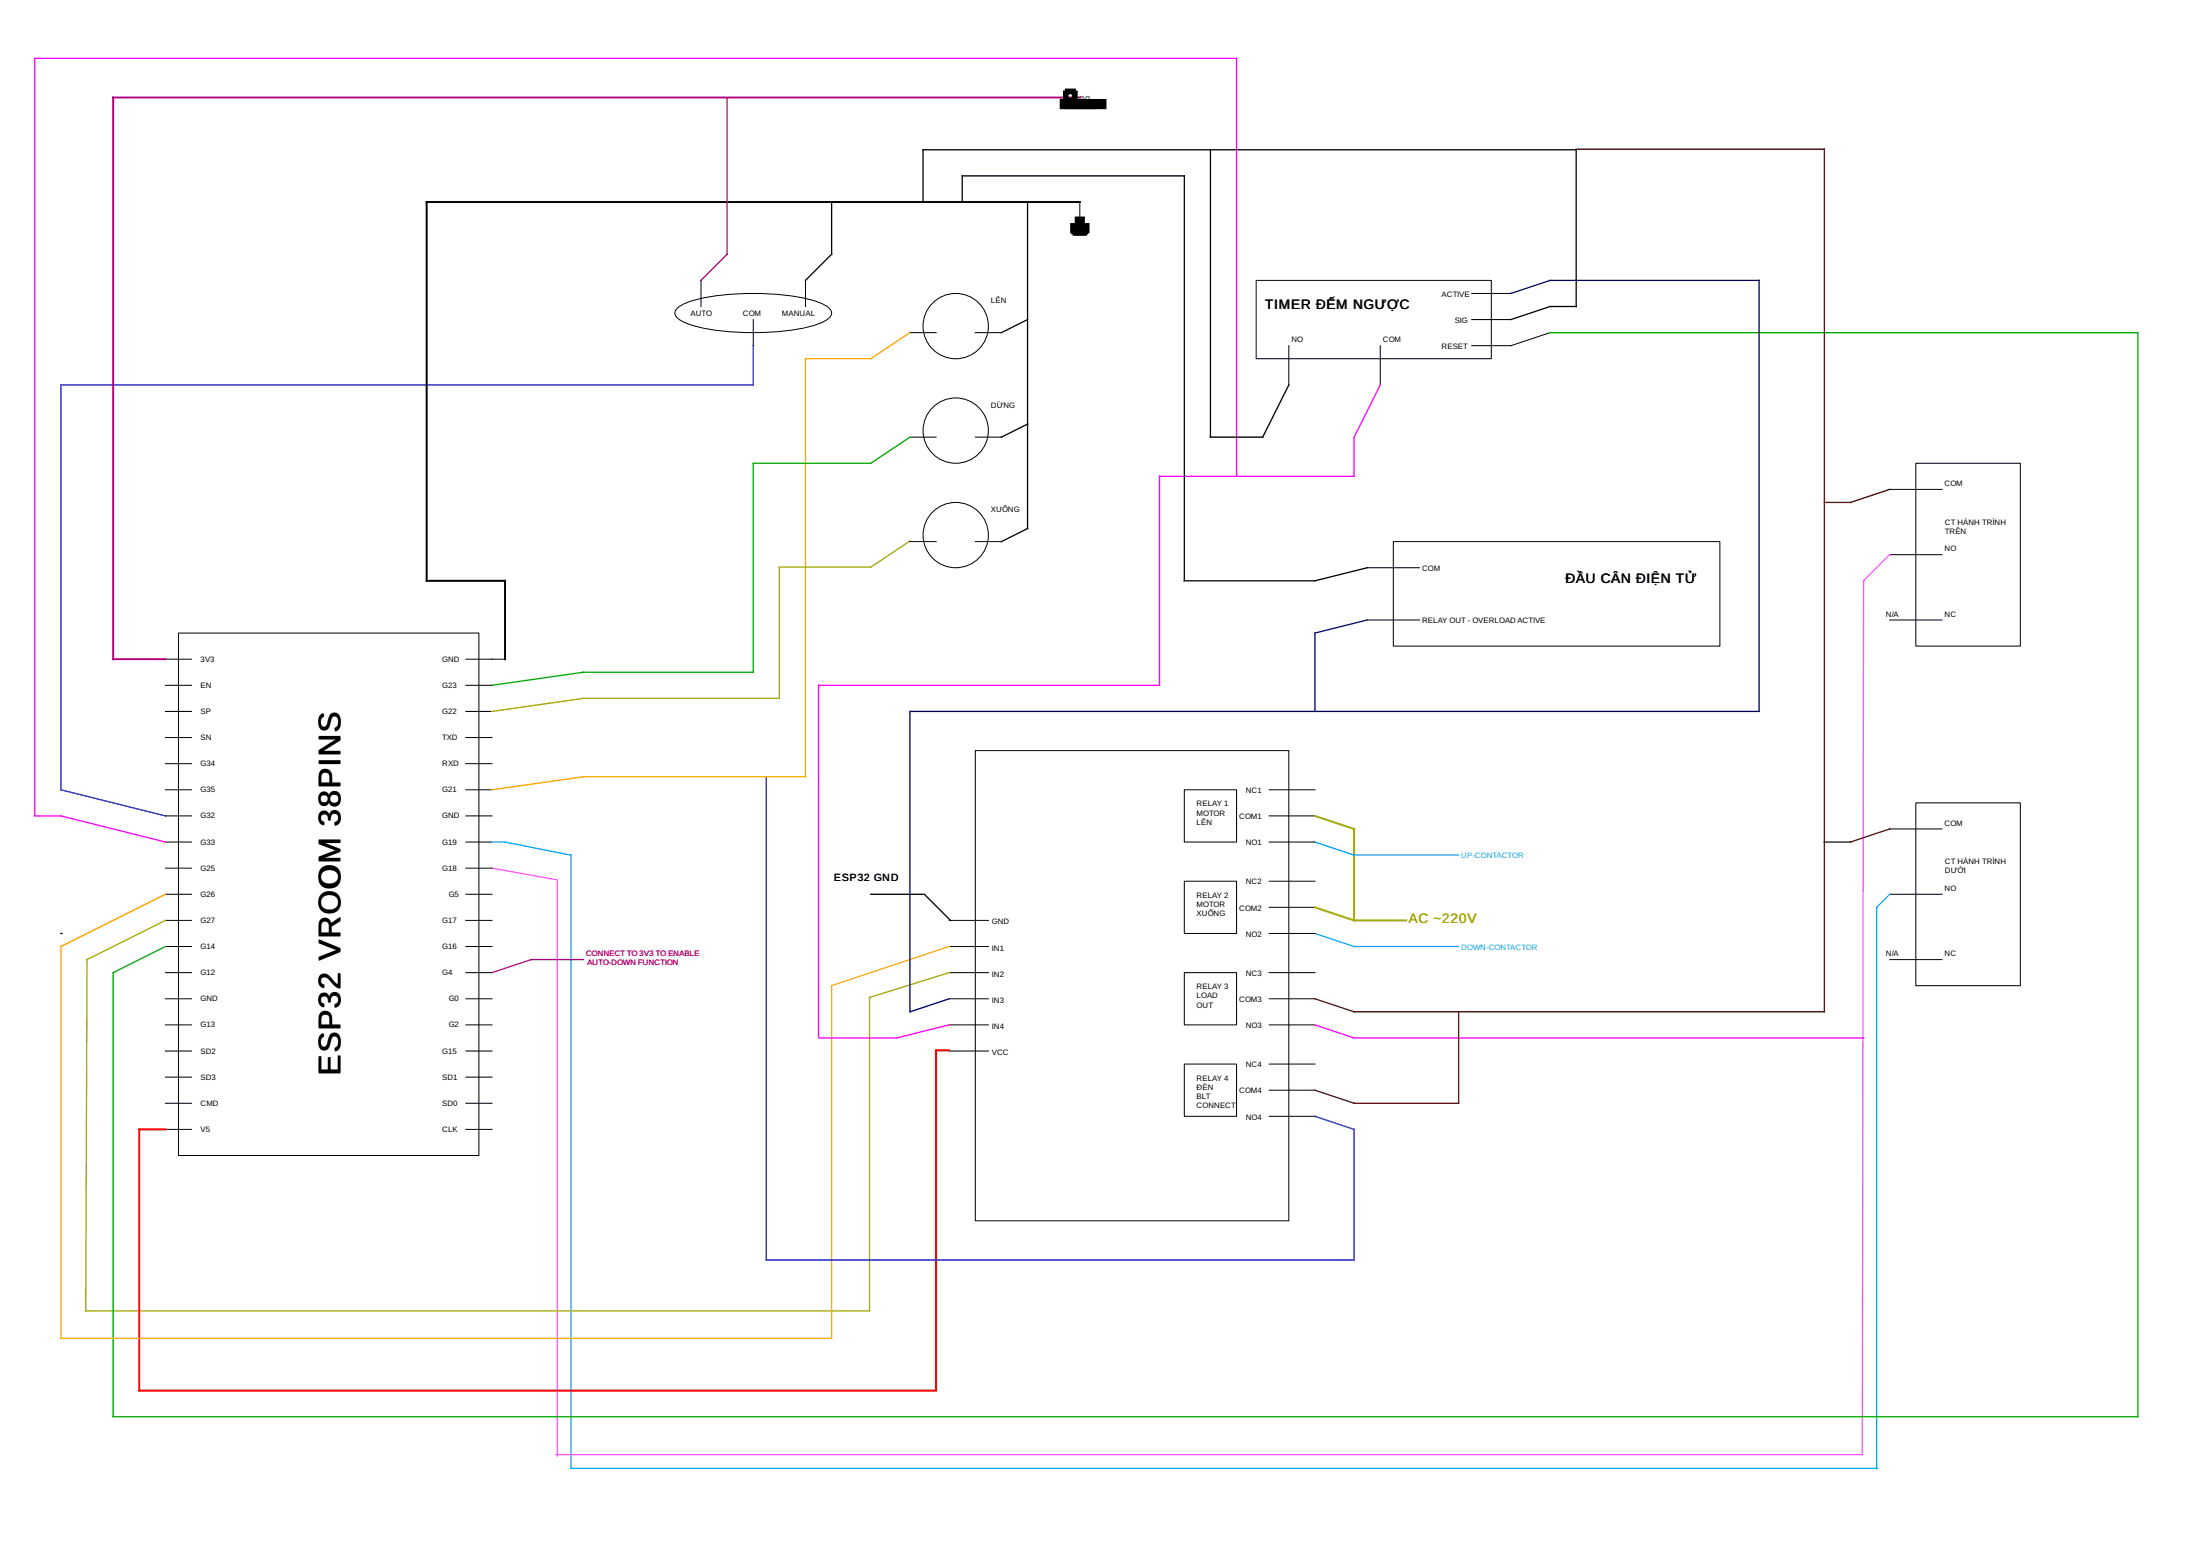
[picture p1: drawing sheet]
<svg xmlns="http://www.w3.org/2000/svg" width="297mm" height="210mm" viewBox="0 0 297 210" stroke-linecap="round" stroke-linejoin="round" font-family="sans-serif">
<path d="M186.4 52l-3.6 7v5.3h-26.2v28.2M167 64.3v-56.4h-162.3v102.2h3.5l14.1 3.6M156.4 92.5h-45.9v47.4M128.2 138.3l-7.1 1.8h-10.6M177.5 138.3l5.3 1.8h68.8" fill="none" stroke="#f0f" stroke-width=".18"/>
<path d="M177.5 110.1l5.3 1.8v12.3M177.5 122.5l5.3 1.7M182.8 124.2h7.1" fill="none" stroke="#aa0" stroke-width=".26"/>
<path d="M212.8 20.1h33.5v47.6M255.1 66.1l-5.2 1.7h-3.6v68.8h-63.5l-5.3-1.8M255.1 111.9l-5.2 1.8h-3.6M196.9 136.6v12.3h-14.1l-5.3-1.7" fill="none" stroke="#500" stroke-width=".18"/>
<path d="M66.4 113.7h1.8l8.8 1.7M77.1 115.3v82.9h176.4M177.5 113.7l5.3 1.7h14.1M177.5 126l5.3 1.8h14.1M255.1 120.7l-1.7 1.8v75.8" fill="none" stroke="#0af" stroke-width=".18"/>
<path d="M112.3 27.3v7l-3.5 3.5M124.6 27.3v-7.1h88.2v21.2h-3.5l-5.3 1.7M129.9 27.3v-3.6h30v54.7h17.6l7.1-1.8M138.7 27.3v44l-3.5 1.8M163.4 20.2v38.8h7.1l3.5-7M138.7 43.1l-3.5 1.8M138.7 57.2l-3.5 1.8M8.2 126h.1M117.6 120.7h7M124.8 120.7l3.5 3.5" fill="none" stroke="#000" stroke-width=".18"/>
<g fill="none" stroke="#000" stroke-width=".14">
<path d="M94.6 37.8v3.6M108.8 37.8v3.6M145.8 27.3v3.5M169.6 37.8h31.8v10.6h-31.8zM198.7 39.6h5.3M91.6 41.5a12.5 12.5 0 0 1 5.6-1.6 36.4 36.4 0 0 1 12.5 .6 4.4 4.4 0 0 1 2.5 1.4l.1 .4a2.15 2.15 0 0 1-1.7 1.4 30.8 30.8 0 0 1-12 1.1 18.4 18.4 0 0 1-6.5-1.4l-.5-.4a.88 .88 0 0 1 0-1.5zM101.7 43.1v3.6M122.9 59h3.5M122.9 44.9h3.5M131.7 59h3.5M131.7 44.9h3.5M174 46.7v5.3"/>
<path d="M186.4 46.7v5.3M198.7 43.1h5.3M209.3 44.9l-5.3 1.8h-5.3M122.9 73.1h3.5M131.7 73.1h3.5M184.6 76.6h7.1M188.1 73.1h44.1v14.1h-44.1zM255.1 74.9h7.1M255.1 66.1h7.1M258.7 62.5h14.1v24.7h-14.1zM22.3 89h3.6M22.3 99.6h3.6"/>
<path d="M22.3 96h3.6M22.3 92.5h3.6M24.1 85.5h40.6v70.5h-40.6zM62.9 89h5.3M62.9 99.6h3.5M62.9 96h3.5M62.9 92.5h3.5M184.6 83.7h7.1M255.1 83.7h7.1M22.3 113.7h3.6M22.3 110.1h3.6M22.3 106.6h3.6"/>
<path d="M22.3 117.2h3.6M22.3 103.1h3.6M62.9 113.7h3.5M62.9 110.1h3.5M62.9 106.6h3.5M62.9 117.2h3.5M62.9 103.1h3.5M131.7 101.3h42.3v63.5h-42.3zM159.9 106.6h7.1v7.1h-7.1zM159.9 119h7.1v7h-7.1zM171.4 113.7h6.1M171.4 110.1h6.1"/>
<path d="M171.4 106.6h6.1M171.4 119h6.1M255.1 111.9h7.1M258.7 108.4h14.1v24.7h-14.1zM22.3 124.2h3.6M22.3 138.3h3.6M22.3 120.7h3.6M22.3 127.8h3.6M22.3 134.8h3.6M22.3 131.3h3.6M62.9 124.2h3.5M62.9 138.3h3.5"/>
<path d="M62.9 120.7h3.5M62.9 127.8h3.5M62.9 134.8h3.5M62.9 131.3h3.5M128.2 138.3h5.2M128.2 124.2h5.2M128.2 127.8h5.2M128.2 134.8h5.2M128.2 131.3h5.2M159.9 131.3h7.1v7h-7.1zM171.4 138.3h6.1M171.4 126h6.1"/>
<path d="M171.4 134.8h6.1M171.4 131.3h6.1M171.4 122.5h6.1M255.1 120.7h7.1M255.1 129.5h7.1M22.3 141.9h3.6M22.3 152.5h3.6M22.3 148.9h3.6M22.3 145.4h3.6M62.9 141.9h3.5M62.9 152.5h3.5M62.9 148.9h3.5"/>
<path d="M62.9 145.4h3.5M128.2 141.9h5.2M159.9 143.6h7.1v7.1h-7.1zM171.4 147.2h6.1M171.4 143.6h6.1M171.4 150.7h6.1"/>
<circle cx="129" cy="58.1" r="4.4"/>
<circle cx="129" cy="44" r="4.4"/>
<circle cx="129" cy="72.2" r="4.4"/>
</g>
<path d="M101.7 46.7v5.3h-93.5v54.6l14.1 3.5M103.5 104.8v65.3h79.3v-17.6l-5.3-1.8" fill="none" stroke="#00f" stroke-width=".18"/>
<path d="M204 39.6l5.3-1.8h28.2v58.2h-114.6v40.6l5.3-1.8M184.6 83.7l-7.1 1.8v10.5" fill="none" stroke="#00007f" stroke-width=".18"/>
<path d="M122.9 73l-5.3 3.5h-12.4v17.7M105.2 94.3h-26.4l-12.4 1.7M22.3 124.2l-10.5 5.3-.2 47.5h105.8v-42.4l10.8-3.3" fill="none" stroke="#aa0" stroke-width=".18"/>
<path d="M145.8 13.2h-130.5v75.8h7" fill="none" stroke="#aa007f" stroke-width=".26"/>
<path d="M255.1 74.9l-3.5 3.5-.2 118h-176.3M66.4 117.2l8.8 1.6M75.2 119v77.5" fill="none" stroke="#f5f" stroke-width=".18"/>
<path d="M122.9 44.9l-5.3 3.5h-8.8v56.4h-30l-12.4 1.8M22.3 120.7l-14.1 7.1v52.9h104.1v-47.6l15.9-5.3" fill="none" stroke="#fa0" stroke-width=".18"/>
<path d="M122.9 59l-5.3 3.5h-15.9v28.2h-22.9l-12.4 1.8M209.3 44.9h79.4v146.3h-273.4v-59.9l7-3.5" fill="none" stroke="#0a0" stroke-width=".18"/>
<path d="M145.8 27.3h-88.2v51.1h10.6v10.6" fill="none" stroke="#000" stroke-width=".26"/>
<path d="M22.3 152.5h-3.5v35.2h107.6M128.2 141.8h-1.8v45.8" fill="none" stroke="#f00" stroke-width=".26"/>
<path d="M98.2 13.2v21.1l-3.6 3.5M78.8 129.5h-7.1l-5.3 1.8" fill="none" stroke="#aa007f" stroke-width=".18"/>
<path d="M144.2 12.9h.6v.1h-.6zM144.5 12.6h.1v.7h-.1zM144.5 14h2.9M145.2 30.8h1.2M145.4 31h.8M145.5 31.1h.6M145.8 29.9v.9" fill="none" stroke="#000" stroke-width="1.4"/>
<path d="M143.8 14h4.9" fill="none" stroke="#000" stroke-width="1.4" stroke-dasharray="5.5 2.7"/>
<text font-size="4.2" x="46" y="145.2" transform="rotate(-90 46 145.2)">ESP32 VROOM 38PINS</text>
<g font-size="1.9">
<text x="170.8" y="41.7">TIMER ĐẾM NGƯỢC</text>
<text x="211.3" y="78.8">ĐẦU CÂN ĐIỆN TỬ</text>
</g>
<text font-size="1.9" fill="#aa0" x="190.2" y="124.6">AC ~220V</text>
<text font-size="1.4" x="112.6" y="118.9">ESP32 GND</text>
<g font-size="1.1">
<text x="133.8" y="40.9">LÊN</text>
<text x="194.6" y="40.1">ACTIVE</text>
<text x="93.2" y="42.7">AUTO</text>
<text x="100.3" y="42.7">COM</text>
<text x="105.6" y="42.7">MANUAL</text>
<text x="174.4" y="46.2">NO</text>
<text x="186.7" y="46.2">COM</text>
<text x="194.6" y="47.1">RESET</text>
<text x="196.4" y="43.6">SIG</text>
<text x="133.8" y="55">DỪNG</text>
<text x="262.6" y="65.6">COM</text>
<text x="133.8" y="69.1">XUỐNG</text>
<text x="262.6" y="70.8">CT HÀNH TRÌNH</text>
<text x="192" y="77.1">COM</text>
<text x="262.6" y="74.4">NO</text>
<text x="262.6" y="72">TRÊN</text>
<text x="254.6" y="83.3">N/A</text>
<text x="262.6" y="83.3">NC</text>
<text x="27.1" y="89.3">3V3</text>
<text x="59.7" y="89.3">GND</text>
<text x="192" y="84.1">RELAY OUT - OVERLOAD ACTIVE</text>
<text x="27.1" y="92.9">EN</text>
<text x="59.7" y="92.9">G23</text>
<text x="27.1" y="99.9">SN</text>
<text x="27.1" y="96.4">SP</text>
<text x="59.7" y="99.9">TXD</text>
<text x="59.7" y="96.4">G22</text>
<text x="27.1" y="107">G35</text>
<text x="27.1" y="103.4">G34</text>
<text x="59.7" y="103.4">RXD</text>
<text x="59.7" y="107">G21</text>
<text x="168.2" y="107.1">NC1</text>
<text x="27.1" y="110.5">G32</text>
<text x="59.7" y="110.5">GND</text>
<text x="161.6" y="108.8">RELAY 1</text>
<text x="161.6" y="110.1">MOTOR</text>
<text x="161.6" y="111.3">LÊN</text>
<text x="167.3" y="110.6">COM1</text>
<text x="262.6" y="111.5">COM</text>
<text x="27.1" y="117.5">G25</text>
<text x="27.1" y="114">G33</text>
<text x="59.7" y="114">G19</text>
<text x="59.7" y="117.5">G18</text>
<text x="168.2" y="114.1">NO1</text>
<text x="168.2" y="119.4">NC2</text>
<text x="262.6" y="116.7">CT HÀNH TRÌNH</text>
<text x="262.6" y="117.9">DƯỚI</text>
<text x="27.1" y="121.1">G26</text>
<text x="27.1" y="124.6">G27</text>
<text x="59.7" y="124.6">G17</text>
<text x="60.6" y="121.1">G5</text>
<text x="133.9" y="124.8">GND</text>
<text x="161.6" y="121.2">RELAY 2</text>
<text x="161.6" y="122.4">MOTOR</text>
<text x="161.6" y="123.7">XUỐNG</text>
<text x="167.3" y="122.9">COM2</text>
<text x="262.6" y="120.3">NO</text>
<text x="27.1" y="128.1">G14</text>
<text x="27.1" y="131.6">G12</text>
<text x="59.7" y="131.6">G4</text>
<text x="59.7" y="128.1">G16</text>
<text x="133.9" y="131.8">IN2</text>
<text x="133.9" y="128.3">IN1</text>
<text x="168.2" y="131.7">NC3</text>
<text x="168.2" y="126.4">NO2</text>
<text x="254.6" y="129.1">N/A</text>
<text x="262.6" y="129.1">NC</text>
<text x="27.1" y="135.2">GND</text>
<text x="60.6" y="135.2">G0</text>
<text x="133.9" y="135.4">IN3</text>
<text x="161.6" y="133.5">RELAY 3</text>
<text x="161.6" y="134.8">LOAD</text>
<text x="161.6" y="136">OUT</text>
<text x="167.3" y="135.3">COM3</text>
<text x="27.1" y="138.7">G13</text>
<text x="27.1" y="142.2">SD2</text>
<text x="59.7" y="142.2">G15</text>
<text x="60.6" y="138.7">G2</text>
<text x="133.9" y="138.9">IN4</text>
<text x="133.9" y="142.4">VCC</text>
<text x="168.2" y="138.8">NO3</text>
<text x="27.1" y="145.7">SD3</text>
<text x="27.1" y="149.3">CMD</text>
<text x="59.7" y="145.7">SD1</text>
<text x="59.7" y="149.3">SD0</text>
<text x="161.6" y="145.9">RELAY 4</text>
<text x="161.6" y="147.1">ĐÈN</text>
<text x="161.6" y="148.3">BLT</text>
<text x="161.6" y="149.6">CONNECT</text>
<text x="167.3" y="147.6">COM4</text>
<text x="168.2" y="144.1">NC4</text>
<text x="27.1" y="152.8">V5</text>
<text x="59.7" y="152.8">CLK</text>
<text x="168.2" y="151.1">NO4</text>
</g>
<g font-size="1.1" fill="#0af">
<text x="197.3" y="115.9">UP-CONTACTOR</text>
<text x="197.3" y="128.2">DOWN-CONTACTOR</text>
</g>
<g font-size="1.1" fill="#aa007f">
<text x="79.1" y="129.1">CONNECT TO 3V3 TO ENABLE</text>
<text x="79.3" y="130.3">AUTO-DOWN FUNCTION</text>
</g>
<text font-size=".8" x="145.8" y="13.6">3V3</text>
</svg>
